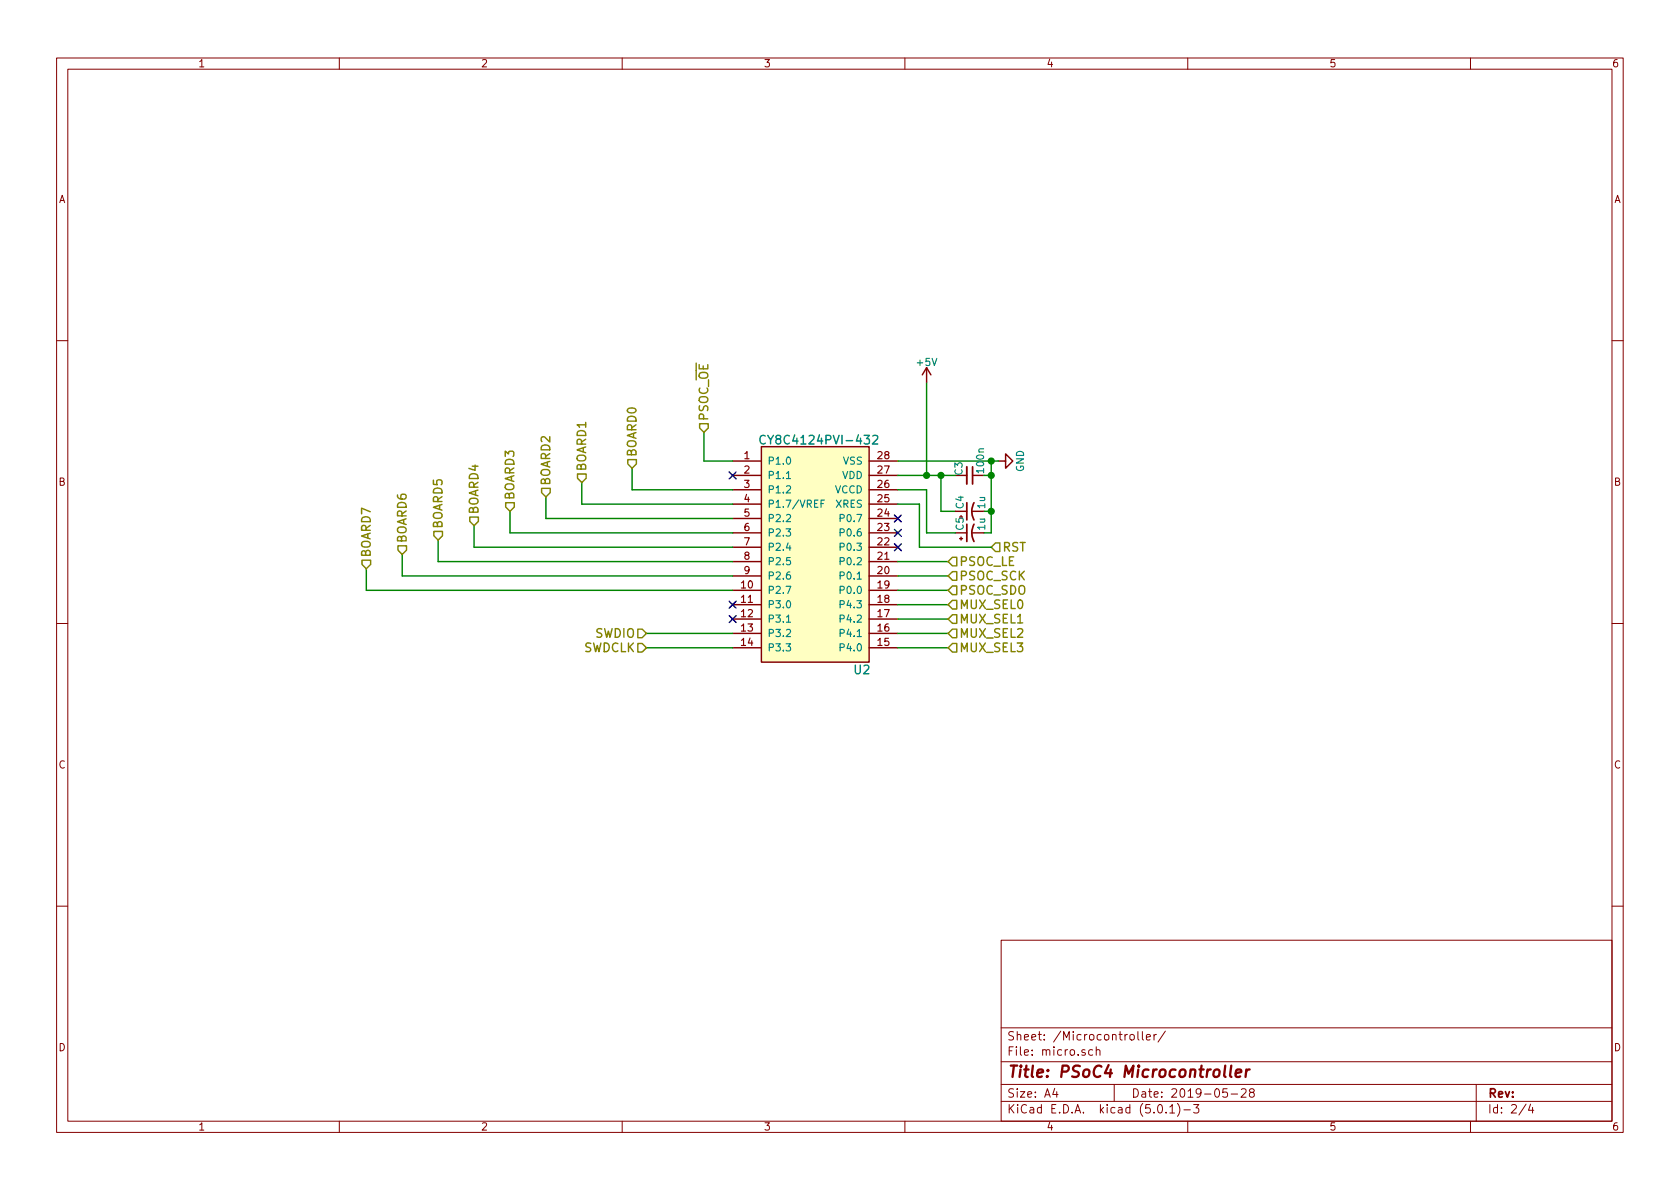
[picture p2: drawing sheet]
EESchema Schematic File Version 4
LIBS:reactive_table-cache
EELAYER 26 0
EELAYER END
$Descr A4 11693 8268
encoding utf-8
Sheet 2 4
Title "PSoC4 Microcontroller"
Date "2019-05-28"
Rev ""
Comp ""
Comment1 ""
Comment2 ""
Comment3 ""
Comment4 ""
$EndDescr
$Comp
L psoc4:CY8C4124PVI-432 U2
U 1 1
P 5650 3900
F 0 "U2" H 6000 3150 60  0000 C CNN
F 1 "CY8C4124PVI-432" H 5700 4750 60  0000 C CNN
F 2 "Housings_SSOP:SSOP-28_5.3x10.2mm_Pitch0.65mm" H 4600 3300 60  0001 C CNN
F 3 "" H 4600 3300 60  0001 C CNN
	1    5650 3900
	1    0    0    -1  
$EndComp
Wire Wire Line
	4050 3500 5100 3500
Wire Wire Line
	3300 3800 5100 3800
Wire Wire Line
	3050 3900 5100 3900
Wire Wire Line
	2800 4000 5100 4000
Wire Wire Line
	2550 4100 5100 4100
Wire Wire Line
	4400 3400 4400 3250
Wire Wire Line
	5100 3600 3800 3600
Wire Wire Line
	3550 3700 5100 3700
Wire Wire Line
	4050 3500 4050 3350
Wire Wire Line
	3800 3600 3800 3450
Wire Wire Line
	3550 3700 3550 3550
Wire Wire Line
	3300 3800 3300 3650
Wire Wire Line
	3050 3900 3050 3750
Wire Wire Line
	2800 4000 2800 3850
Wire Wire Line
	2550 4100 2550 3950
$Comp
L power:GND #PWR029
U 1 1
P 6950 3200
F 0 "#PWR029" H 6950 2950 50  0001 C CNN
F 1 "GND" H 6950 3050 50  0000 C CNN
F 2 "" H 6950 3200 50  0001 C CNN
F 3 "" H 6950 3200 50  0001 C CNN
	1    6950 3200
	0    -1   -1   0   
$EndComp
Wire Wire Line
	6250 3200 6900 3200
$Comp
L Device:C_Small C3
U 1 1
P 6750 3300
F 0 "C3" H 6650 3200 50  0000 L BNN
F 1 "100n" H 6550 3350 50  0000 L BNN
F 2 "Capacitors_SMD:C_0805_HandSoldering" H 6750 3300 50  0001 C CNN
F 3 "" H 6750 3300 50  0001 C CNN
	1    6750 3300
	0    1    1    0   
$EndComp
Wire Wire Line
	6250 3300 6450 3300
Wire Wire Line
	6850 3300 6900 3300
Wire Wire Line
	6900 3200 6900 3300
Connection ~ 6900 3200
Wire Wire Line
	6550 3300 6550 3550
Wire Wire Line
	6550 3550 6650 3550
Connection ~ 6550 3300
$Comp
L Device:CP1_Small C4
U 1 1
P 6750 3550
F 0 "C4" H 6760 3620 50  0000 L CNN
F 1 "1u" H 6760 3470 50  0000 L CNN
F 2 "Capacitors_ThroughHole:CP_Radial_D5.0mm_P2.00mm" H 6750 3550 50  0001 C CNN
F 3 "" H 6750 3550 50  0001 C CNN
	1    6750 3550
	0    -1   -1   0   
$EndComp
Wire Wire Line
	6900 3550 6850 3550
Connection ~ 6900 3300
$Comp
L Device:CP1_Small C5
U 1 1
P 6750 3700
F 0 "C5" H 6760 3770 50  0000 L CNN
F 1 "1u" H 6760 3620 50  0000 L CNN
F 2 "Capacitors_ThroughHole:CP_Radial_D5.0mm_P2.00mm" H 6750 3700 50  0001 C CNN
F 3 "" H 6750 3700 50  0001 C CNN
	1    6750 3700
	0    -1   -1   0   
$EndComp
Wire Wire Line
	6900 3700 6850 3700
Connection ~ 6900 3550
Wire Wire Line
	6650 3700 6450 3700
Wire Wire Line
	6450 3700 6450 3400
Wire Wire Line
	5100 4500 4500 4500
Text HLabel 4500 4500 0    60   Input ~ 0
SWDCLK
Wire Wire Line
	5100 4400 4500 4400
Text HLabel 4500 4400 0    60   Input ~ 0
SWDIO
Wire Wire Line
	6250 3500 6400 3500
Text HLabel 6900 3800 2    60   Input ~ 0
RST
Wire Wire Line
	6250 4500 6600 4500
Wire Wire Line
	6250 4400 6600 4400
Wire Wire Line
	6250 4300 6600 4300
Wire Wire Line
	6250 4200 6600 4200
Wire Wire Line
	6400 3500 6400 3800
Wire Wire Line
	6400 3800 6900 3800
Text HLabel 6600 4200 2    60   Input ~ 0
MUX_SEL0
Text HLabel 6600 4300 2    60   Input ~ 0
MUX_SEL1
Text HLabel 6600 4400 2    60   Input ~ 0
MUX_SEL2
Text HLabel 6600 4500 2    60   Input ~ 0
MUX_SEL3
Wire Wire Line
	6250 4100 6600 4100
Wire Wire Line
	6250 4000 6600 4000
Wire Wire Line
	6250 3900 6600 3900
Text HLabel 6600 4100 2    60   Input ~ 0
PSOC_SDO
Text HLabel 6600 4000 2    60   Input ~ 0
PSOC_SCK
Text HLabel 6600 3900 2    60   Input ~ 0
PSOC_LE
NoConn ~ 6250 3600
NoConn ~ 6250 3700
NoConn ~ 6250 3800
NoConn ~ 5100 4200
NoConn ~ 5100 4300
NoConn ~ 5100 3300
Wire Wire Line
	6450 3300 6450 2650
Connection ~ 6450 3300
$Comp
L power:+5V #PWR031
U 1 1
P 6450 2650
F 0 "#PWR031" H 6450 2500 50  0001 C CNN
F 1 "+5V" H 6450 2790 50  0000 C CNN
F 2 "" H 6450 2650 50  0001 C CNN
F 3 "" H 6450 2650 50  0001 C CNN
	1    6450 2650
	1    0    0    -1  
$EndComp
Text HLabel 4400 3250 1    60   Input ~ 0
BOARD0
Text HLabel 4050 3350 1    60   Input ~ 0
BOARD1
Text HLabel 3800 3450 1    60   Input ~ 0
BOARD2
Text HLabel 3550 3550 1    60   Input ~ 0
BOARD3
Text HLabel 3300 3650 1    60   Input ~ 0
BOARD4
Text HLabel 3050 3750 1    60   Input ~ 0
BOARD5
Text HLabel 2800 3850 1    60   Input ~ 0
BOARD6
Text HLabel 2550 3950 1    60   Input ~ 0
BOARD7
Wire Wire Line
	6900 3200 6950 3200
Wire Wire Line
	6550 3300 6650 3300
Wire Wire Line
	6900 3300 6900 3550
Wire Wire Line
	6900 3550 6900 3700
Wire Wire Line
	6450 3300 6550 3300
Wire Wire Line
	6250 3400 6450 3400
Wire Wire Line
	4400 3400 5100 3400
Wire Wire Line
	5100 3200 4900 3200
Wire Wire Line
	4900 3200 4900 3000
Text HLabel 4900 3000 1    60   Input ~ 0
PSOC_~OE
$EndSCHEMATC
